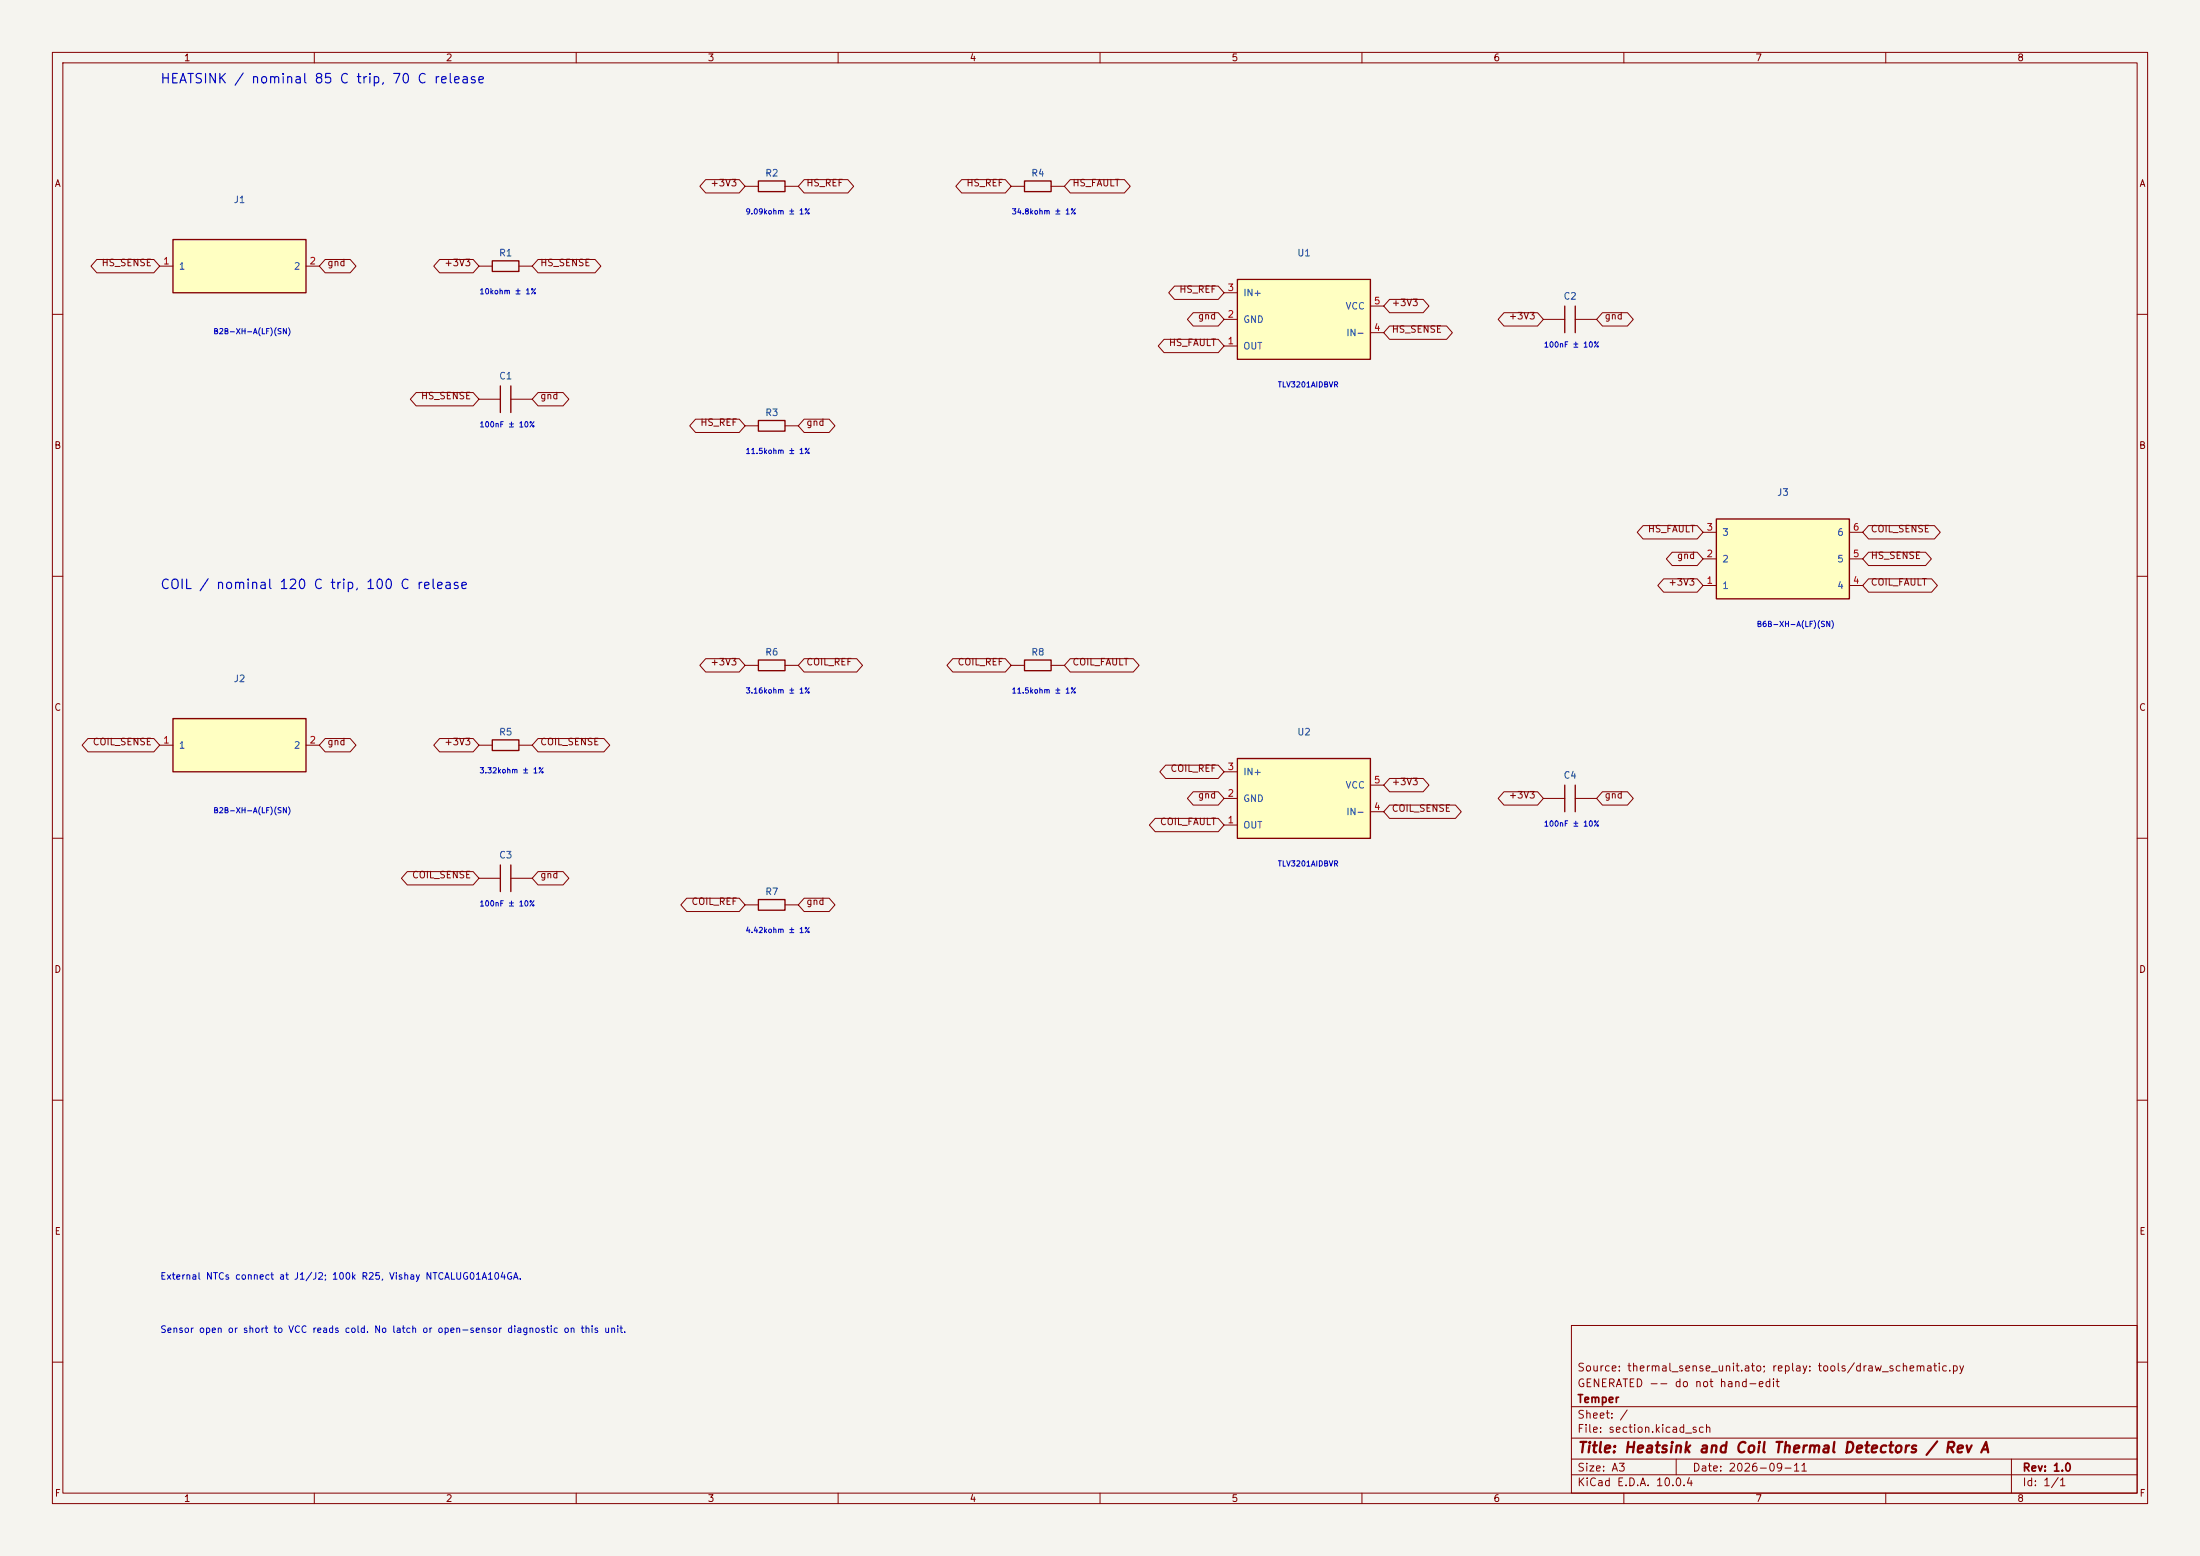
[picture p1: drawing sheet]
<svg xmlns="http://www.w3.org/2000/svg" width="420mm" height="297mm" viewBox="0 0 420 297" stroke-linecap="round" stroke-linejoin="round" font-family="sans-serif">
<path d="M0 0h420v297h-420z" fill="#f5f4ef" stroke="#f5f4ef" stroke-width=".19"/>
<g fill="none" stroke="#840000" stroke-width=".19">
<path d="M10 10h400v277h-400zM12 12h396v273h-396zM60 10v2M110 10v2M160 10v2M210 10v2M260 10v2M310 10v2M360 10v2M193 35.6h2.6M200.7 35.6h2.5M10 60h2"/>
<path d="M408 60h2M10 110h2M408 110h2M10 160h2M408 160h2M10 210h2M408 210h2M300 253h108v32h-108zM10 260h2M300 278.5h108M300 274.5h108M300 268.5h108"/>
<path d="M320 278.5v3M384 278.5v6.5M408 260h2M60 285v2M110 285v2M160 285v2M210 285v2M260 285v2M300 281.5h108M310 285v2M360 285v2"/>
</g>
<path d="M195.6 34.5h5.1v2.1h-5.1z" fill="none" stroke="#840000" stroke-width=".25"/>
<path d="M33 45.7h25.4v10.2h-25.4z" fill="#ffffc2"/>
<path d="M33 45.7h25.4v10.2h-25.4zM144.8 80.3h5.1v2h-5.1zM94 141.2h5.1v2.1h-5.1z" fill="none" stroke="#840000" stroke-width=".25"/>
<path d="M30.5 50.8h2.5M58.4 50.8h2.6M142.2 81.3h2.6M149.9 81.3h2.5M91.4 142.2h2.6M99.1 142.2h2.5" fill="none" stroke="#840000" stroke-width=".19"/>
<path d="M33 137.2h25.4v10.1h-25.4z" fill="#ffffc2"/>
<path d="M94 49.8h5.1v2h-5.1zM95.5 73.7v5M97.5 73.7v5M33 137.2h25.4v10.1h-25.4z" fill="none" stroke="#840000" stroke-width=".25"/>
<path d="M91.4 50.8h2.6M99.1 50.8h2.5M91.4 76.2h4.1M97.5 76.2h4.1M30.5 142.2h2.5M58.4 142.2h2.6" fill="none" stroke="#840000" stroke-width=".19"/>
<path d="M327.7 99.1h25.4v15.2h-25.4z" fill="#ffffc2"/>
<path d="M327.7 99.1h25.4v15.2h-25.4z" fill="none" stroke="#840000" stroke-width=".25"/>
<path d="M325.1 111.8h2.6M325.1 106.7h2.6M325.1 101.6h2.6M353.1 111.8h2.5M353.1 106.7h2.5M353.1 101.6h2.5" fill="none" stroke="#840000" stroke-width=".19"/>
<path d="M236.2 144.8h25.4v15.2h-25.4z" fill="#ffffc2"/>
<path d="M236.2 144.8h25.4v15.2h-25.4zM298.7 149.9v5M300.7 149.9v5" fill="none" stroke="#840000" stroke-width=".25"/>
<path d="M233.7 157.5h2.5M233.7 152.4h2.5M233.7 147.3h2.5M261.6 154.9h2.6M261.6 149.9h2.6M294.6 152.4h4.1M300.7 152.4h4.1" fill="none" stroke="#840000" stroke-width=".19"/>
<path d="M236.2 53.3h25.4v15.3h-25.4z" fill="#ffffc2"/>
<path d="M144.8 34.5h5.1v2.1h-5.1zM236.2 53.3h25.4v15.3h-25.4zM298.7 58.4v5.1M300.7 58.4v5.1M144.8 126h5.1v2h-5.1zM195.6 126h5.1v2h-5.1zM95.5 165.1v5.1M97.5 165.1v5.1M144.8 171.7h5.1v2h-5.1z" fill="none" stroke="#840000" stroke-width=".25"/>
<g fill="none" stroke="#840000" stroke-width=".19">
<path d="M134.7 34.3h6.4l1.1 1.3-1.1 1.2h-6.4l-1.1-1.2zM142.2 35.6h2.6M149.9 35.6h2.5M153.5 34.3h8.4l1.1 1.3-1.1 1.2h-8.4l-1.1-1.2zM183.6 34.3h8.3l1.1 1.3-1.1 1.2h-8.3l-1.1-1.2zM204.3 34.3h10.4l1.1 1.3-1.1 1.2h-10.4l-1.1-1.2zM18.5 49.5h10.9l1.1 1.3-1.1 1.3h-10.9l-1.1-1.3zM62.1 49.5h4.8l1.1 1.3-1.1 1.3h-4.8l-1.1-1.3zM83.9 49.5h6.4l1.1 1.3-1.1 1.3h-6.4l-1.1-1.3zM102.7 49.5h10.9l1.1 1.3-1.1 1.3h-10.9l-1.1-1.3zM224.2 54.6h8.4l1.1 1.3-1.1 1.3h-8.4l-1.1-1.3zM227.8 59.7h4.8l1.1 1.3-1.1 1.2h-4.8l-1.1-1.2z"/>
<path d="M233.7 55.9h2.5M261.6 58.4h2.6M265.3 57.1h6.4l1.1 1.3-1.1 1.3h-6.4l-1.1-1.3zM287.1 59.7h6.4l1.1 1.3-1.1 1.2h-6.4l-1.1-1.2zM305.9 59.7h4.8l1.1 1.3-1.1 1.2h-4.8l-1.1-1.2zM79.4 74.9h10.9l1.1 1.3-1.1 1.3h-10.9l-1.1-1.3zM102.7 74.9h4.8l1.1 1.3-1.1 1.3h-4.8l-1.1-1.3zM222.2 64.8h10.4l1.1 1.2-1.1 1.3h-10.4l-1.1-1.3zM233.7 66h2.5M233.7 61h2.5M261.6 63.5h2.6M265.3 62.2h10.9l1.1 1.3-1.1 1.3h-10.9l-1.1-1.3z"/>
<path d="M294.6 61h4.1M300.7 61h4.1M132.8 80h8.3l1.1 1.3-1.1 1.3h-8.3l-1.1-1.3zM153.5 80h4.8l1.1 1.3-1.1 1.3h-4.8l-1.1-1.3zM313.7 100.3h10.3l1.1 1.3-1.1 1.3h-10.3l-1.1-1.3zM317.6 110.5h6.4l1.1 1.3-1.1 1.2h-6.4l-1.1-1.2zM319.2 105.4h4.8l1.1 1.3-1.1 1.3h-4.8l-1.1-1.3zM356.7 100.3h12.6l1.1 1.3-1.1 1.3h-12.6l-1.1-1.3zM356.7 105.4h10.9l1.1 1.3-1.1 1.3h-10.9l-1.1-1.3zM356.7 110.5h12l1.2 1.3-1.2 1.2h-12l-1.1-1.2zM134.7 125.7h6.4l1.1 1.3-1.1 1.3h-6.4l-1.1-1.3zM142.2 127h2.6"/>
<path d="M149.9 127h2.5M153.5 125.7h10.1l1.1 1.3-1.1 1.3h-10.1l-1.1-1.3zM181.9 125.7h10l1.1 1.3-1.1 1.3h-10l-1.1-1.3zM193 127h2.6M200.7 127h2.5M204.3 125.7h12l1.2 1.3-1.2 1.3h-12l-1.1-1.3zM16.8 141h12.6l1.1 1.2-1.1 1.3h-12.6l-1.1-1.3zM62.1 141h4.8l1.1 1.2-1.1 1.3h-4.8l-1.1-1.3zM83.9 141h6.4l1.1 1.2-1.1 1.3h-6.4l-1.1-1.3zM102.7 141h12.6l1.1 1.2-1.1 1.3h-12.6l-1.1-1.3zM220.5 156.2h12.1l1.1 1.3-1.1 1.3h-12.1l-1.1-1.3zM222.5 146h10.1l1.1 1.3-1.1 1.3h-10.1l-1.1-1.3z"/>
<path d="M227.8 151.1h4.8l1.1 1.3-1.1 1.3h-4.8l-1.1-1.3zM265.3 153.7h12.6l1.1 1.2-1.1 1.3h-12.6l-1.1-1.3zM265.3 148.6h6.4l1.1 1.3-1.1 1.2h-6.4l-1.1-1.2zM287.1 151.1h6.4l1.1 1.3-1.1 1.3h-6.4l-1.1-1.3zM305.9 151.1h4.8l1.1 1.3-1.1 1.3h-4.8l-1.1-1.3zM77.7 166.4h12.6l1.1 1.2-1.1 1.3h-12.6l-1.1-1.3zM91.4 167.6h4.1M97.5 167.6h4.1M102.7 166.4h4.8l1.1 1.2-1.1 1.3h-4.8l-1.1-1.3zM131.1 171.4h10l1.1 1.3-1.1 1.3h-10l-1.1-1.3zM142.2 172.7h2.6M149.9 172.7h2.5"/>
<path d="M153.5 171.4h4.8l1.1 1.3-1.1 1.3h-4.8l-1.1-1.3z"/>
</g>
<text font-size="2" fill="#840000" x="301" y="277.8">Title: Heatsink and Coil Thermal Detectors / Rev A</text>
<g font-size="1.8" fill="#0000c2">
<text x="30.5" y="16.4">HEATSINK / nominal 85 C trip, 70 C release</text>
<text x="30.5" y="112.9">COIL / nominal 120 C trip, 100 C release</text>
</g>
<g font-size="1.5" fill="#840000">
<text x="301" y="262.1">Source: thermal_sense_unit.ato; replay: tools/draw_schematic.py</text>
<text x="301" y="268.1">Temper</text>
<text x="301" y="265.1">GENERATED -- do not hand-edit</text>
<text x="301" y="273.8">File: section.kicad_sch</text>
<text x="301" y="271.1">Sheet: /</text>
<text x="301" y="281.2">Size: A3</text>
<text x="323" y="281.2">Date: 2026-09-11</text>
<text x="386" y="281.2">Rev: 1.0</text>
<text x="301" y="284">KiCad E.D.A. 10.0.4</text>
<text x="386" y="284">Id: 1/1</text>
</g>
<g font-size="1.3" fill="#840000">
<text x="35" y="12">1</text>
<text x="85" y="12">2</text>
<text x="135" y="12">3</text>
<text x="185" y="12">4</text>
<text x="235" y="12">5</text>
<text x="285" y="12">6</text>
<text x="335" y="12">7</text>
<text x="385" y="12">8</text>
<text x="10.3" y="36">A</text>
<text x="135.5" y="35.9">+3V3</text>
<text x="153.8" y="35.9">HS_REF</text>
<text x="184.4" y="35.9">HS_REF</text>
<text x="204.6" y="35.9">HS_FAULT</text>
<text x="408.3" y="36">A</text>
<text x="19.3" y="51.1">HS_SENSE</text>
<text x="62.4" y="51.1">gnd</text>
<text x="84.7" y="51.1">+3V3</text>
<text x="103" y="51.1">HS_SENSE</text>
<text x="225" y="56.2">HS_REF</text>
<text x="265.6" y="58.7">+3V3</text>
<text x="228.6" y="61.3">gnd</text>
<text x="265.6" y="63.8">HS_SENSE</text>
<text x="287.9" y="61.3">+3V3</text>
<text x="306.2" y="61.3">gnd</text>
<text x="223" y="66.4">HS_FAULT</text>
<text x="80.3" y="76.5">HS_SENSE</text>
<text x="103" y="76.5">gnd</text>
<text x="133.6" y="81.6">HS_REF</text>
<text x="153.8" y="81.6">gnd</text>
<text x="10.3" y="86">B</text>
<text x="408.2" y="86">B</text>
<text x="314.5" y="101.9">HS_FAULT</text>
<text x="357" y="101.9">COIL_SENSE</text>
<text x="320" y="107">gnd</text>
<text x="357" y="107">HS_SENSE</text>
<text x="318.4" y="112.1">+3V3</text>
<text x="357" y="112.1">COIL_FAULT</text>
<text x="135.5" y="127.3">+3V3</text>
<text x="153.8" y="127.3">COIL_REF</text>
<text x="182.7" y="127.3">COIL_REF</text>
<text x="204.6" y="127.3">COIL_FAULT</text>
<text x="10.3" y="136">C</text>
<text x="408.2" y="136">C</text>
<text x="17.6" y="142.6">COIL_SENSE</text>
<text x="62.4" y="142.6">gnd</text>
<text x="84.7" y="142.6">+3V3</text>
<text x="103" y="142.6">COIL_SENSE</text>
<text x="223.3" y="147.6">COIL_REF</text>
<text x="228.6" y="152.7">gnd</text>
<text x="265.6" y="155.3">COIL_SENSE</text>
<text x="265.6" y="150.2">+3V3</text>
<text x="287.9" y="152.7">+3V3</text>
<text x="306.2" y="152.7">gnd</text>
<text x="221.3" y="157.8">COIL_FAULT</text>
<text x="78.6" y="168">COIL_SENSE</text>
<text x="103" y="168">gnd</text>
<text x="131.9" y="173">COIL_REF</text>
<text x="153.8" y="173">gnd</text>
<text x="10.3" y="186">D</text>
<text x="408.2" y="186">D</text>
<text x="10.3" y="236">E</text>
<text x="408.3" y="236">E</text>
<text x="10.3" y="286">F</text>
<text x="35" y="287">1</text>
<text x="85" y="287">2</text>
<text x="135" y="287">3</text>
<text x="185" y="287">4</text>
<text x="235" y="287">5</text>
<text x="285" y="287">6</text>
<text x="335" y="287">7</text>
<text x="385" y="287">8</text>
<text x="408.3" y="286">F</text>
</g>
<g font-size="1.3" fill="#006464">
<text x="146" y="34">R2</text>
<text x="196.8" y="34">R4</text>
<text x="44.5" y="39.1">J1</text>
<text x="34" y="51.8">1</text>
<text x="56" y="51.8">2</text>
<text x="95.2" y="49.2">R1</text>
<text x="247.5" y="49.2">U1</text>
<text x="237.2" y="56.9">IN+</text>
<text x="256.8" y="59.4">VCC</text>
<text x="298.4" y="57.5">C2</text>
<text x="237.2" y="61.9">GND</text>
<text x="256.9" y="64.5">IN-</text>
<text x="237.2" y="67">OUT</text>
<text x="95.2" y="72.7">C1</text>
<text x="146" y="79.7">R3</text>
<text x="339.2" y="95">J3</text>
<text x="328.7" y="107.7">2</text>
<text x="328.7" y="102.6">3</text>
<text x="350.6" y="107.7">5</text>
<text x="350.6" y="102.6">6</text>
<text x="328.7" y="112.7">1</text>
<text x="350.6" y="112.7">4</text>
<text x="146" y="125.4">R6</text>
<text x="196.8" y="125.4">R8</text>
<text x="44.5" y="130.5">J2</text>
<text x="34" y="143.2">1</text>
<text x="56" y="143.2">2</text>
<text x="95.2" y="140.7">R5</text>
<text x="247.5" y="140.7">U2</text>
<text x="237.2" y="148.3">IN+</text>
<text x="298.4" y="148.9">C4</text>
<text x="237.2" y="153.4">GND</text>
<text x="256.8" y="150.8">VCC</text>
<text x="256.9" y="155.9">IN-</text>
<text x="237.2" y="158.5">OUT</text>
<text x="95.2" y="164.2">C3</text>
<text x="146" y="171.2">R7</text>
</g>
<g font-size="1.3" fill="#a90000">
<text x="31" y="50.8">1</text>
<text x="59" y="50.8">2</text>
<text x="234.2" y="55.9">3</text>
<text x="262.2" y="58.4">5</text>
<text x="234.2" y="60.9">2</text>
<text x="262.2" y="63.5">4</text>
<text x="234.2" y="66">1</text>
<text x="325.7" y="101.6">3</text>
<text x="353.6" y="101.6">6</text>
<text x="325.7" y="106.7">2</text>
<text x="353.6" y="106.7">5</text>
<text x="325.7" y="111.7">1</text>
<text x="353.6" y="111.7">4</text>
<text x="31" y="142.2">1</text>
<text x="59" y="142.2">2</text>
<text x="234.2" y="147.3">3</text>
<text x="262.2" y="149.8">5</text>
<text x="234.2" y="152.4">2</text>
<text x="262.2" y="154.9">4</text>
<text x="234.2" y="157.5">1</text>
</g>
<g font-size="1.3" fill="#0000c2">
<text x="30.5" y="244.6">External NTCs connect at J1/J2; 100k R25, Vishay NTCALUG01A104GA.</text>
<text x="30.5" y="254.7">Sensor open or short to VCC reads cold. No latch or open-sensor diagnostic on this unit.</text>
</g>
<g font-size="1" fill="#0000c2">
<text x="142.2" y="41.2">9.09kohm ± 1%</text>
<text x="193" y="41.2">34.8kohm ± 1%</text>
<text x="91.4" y="56.4">10kohm ± 1%</text>
<text x="40.6" y="64">B2B-XH-A(LF)(SN)</text>
<text x="294.6" y="66.6">100nF ± 10%</text>
<text x="243.8" y="74.2">TLV3201AIDBVR</text>
<text x="91.4" y="81.8">100nF ± 10%</text>
<text x="142.2" y="86.9">11.5kohm ± 1%</text>
<text x="335.3" y="119.9">B6B-XH-A(LF)(SN)</text>
<text x="142.2" y="132.6">3.16kohm ± 1%</text>
<text x="193" y="132.6">11.5kohm ± 1%</text>
<text x="91.4" y="147.8">3.32kohm ± 1%</text>
<text x="40.6" y="155.5">B2B-XH-A(LF)(SN)</text>
<text x="294.6" y="158">100nF ± 10%</text>
<text x="243.8" y="165.6">TLV3201AIDBVR</text>
<text x="91.4" y="173.2">100nF ± 10%</text>
<text x="142.2" y="178.3">4.42kohm ± 1%</text>
</g>
</svg>
